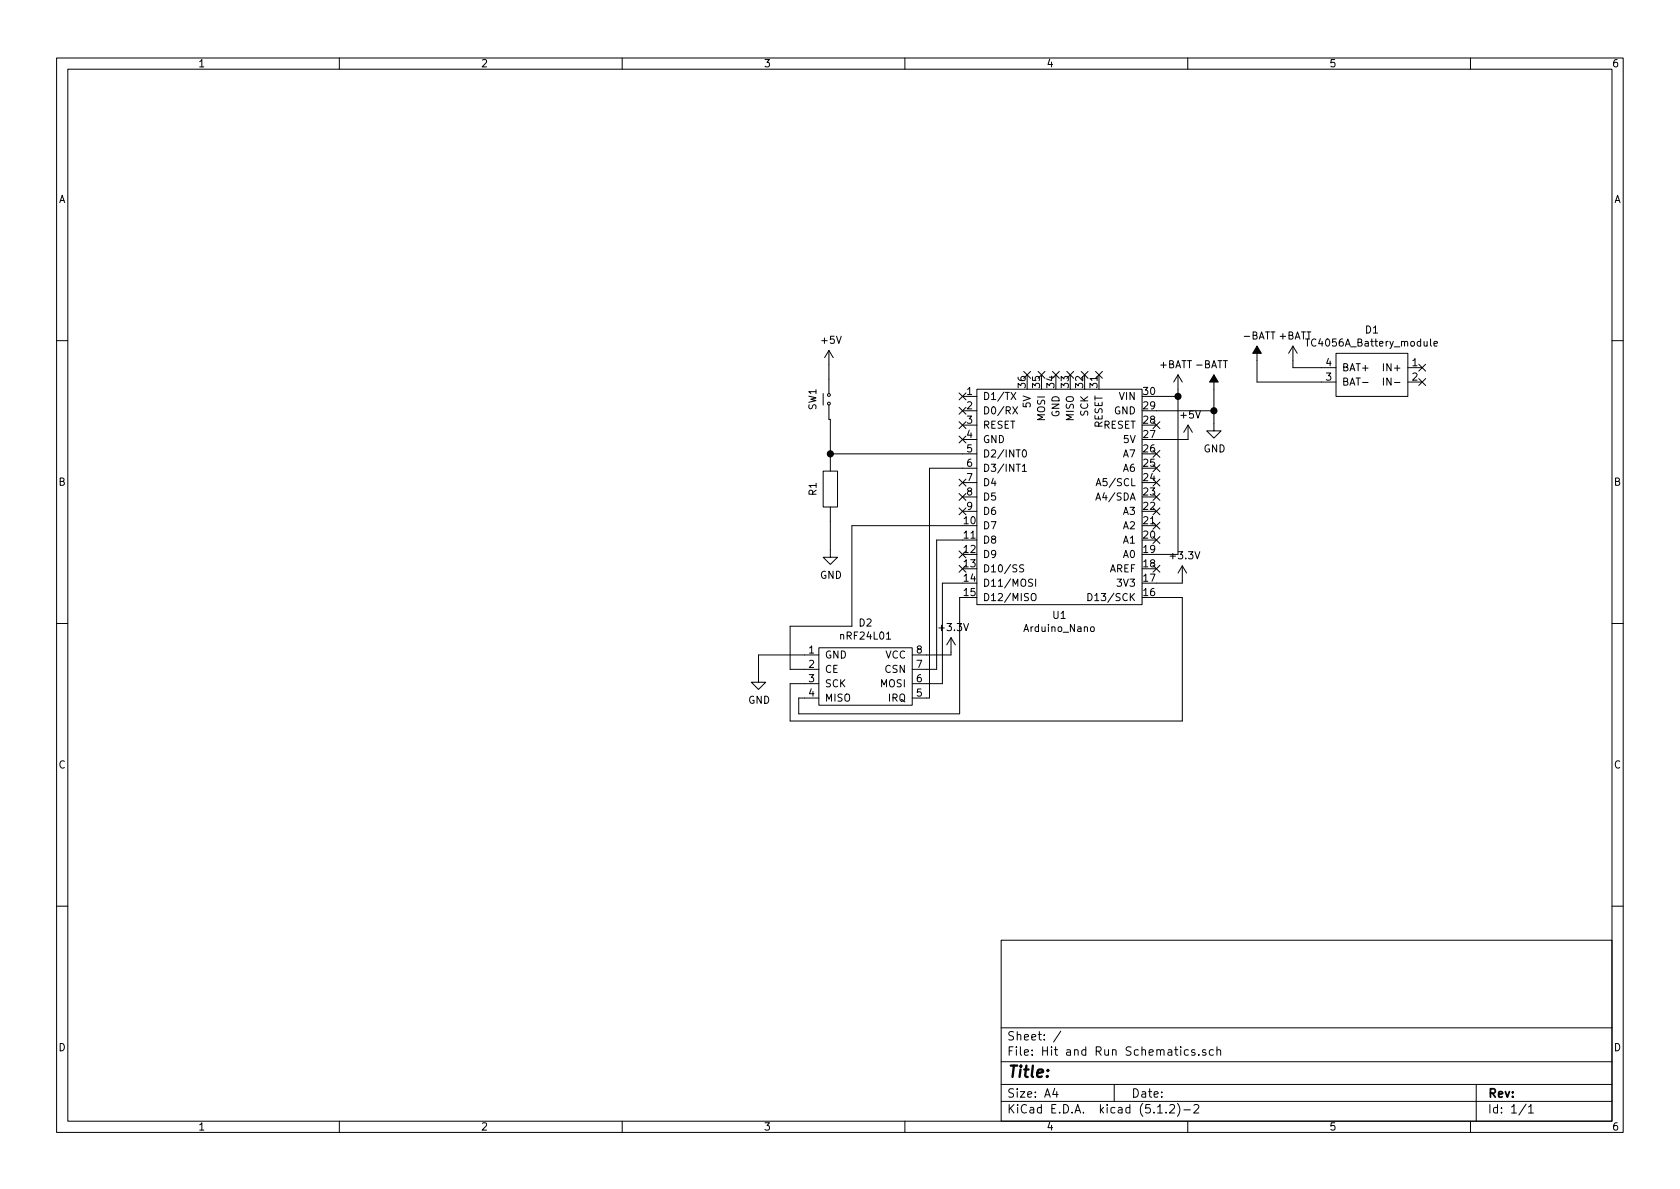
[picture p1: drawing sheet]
<svg xmlns="http://www.w3.org/2000/svg" width="297mm" height="210mm" viewBox="0 0 297 210" stroke-linecap="round" stroke-linejoin="round" font-family="sans-serif">
<g fill="none" stroke="#000" stroke-width=".18">
<path d="M10 10.3h277v189.9h-277zM12 12.2h273v186.1h-273zM60 10.3v1.9M110 10.3v1.9M160 10.3v1.9M210 10.3v1.9M260 10.3v1.9M252.9 59.9v1.1l.2 .2M10 60.2h2M145.5 69.6v2M146.6 62v7.6M146.6 71.6v2.6h.2v9.1"/>
<path d="M146.6 62l-.8 1.2M146.6 62l.7 1.2M169.6 77.1l1.2 1.2M169.6 74.6l1.2 1.2M169.6 72l1.2 1.2M169.6 69.5l1.2 1.2M170.2 70.1h2.5M170.2 72.6h2.5M170.2 75.2h2.5M170.2 77.7h2.5M170.8 77.1l-1.2 1.2M170.8 74.6l-1.2 1.2"/>
<path d="M170.8 72l-1.2 1.2M170.8 69.5l-1.2 1.2M172.7 68.8h29.2v38.1h-29.2zM178.8 69.4l.8 1.3M179.1 71.9l.8 1.3M179.6 69.4l-.8 1.3M179.9 71.9l-.8 1.3M180.9 79.7l.2-.2a.67 .67 0 0 1 .4 .7 .67 .67 0 0 1-.4 .6l-.4-.5zM181 65.7l1.2 1.2M182.2 65.7l-1.2 1.2M183.5 65.7l1.3 1.2M184.8 65.7l-1.3 1.2"/>
<path d="M186.1 65.7l1.2 1.2M187.3 65.7l-1.2 1.2M188.6 65.7l1.2 1.2M189.8 65.7l-1.2 1.2M191.2 65.7l1.2 1.2M192.4 65.7l-1.2 1.2M193.7 65.7l1.2 1.2M194.9 65.7l-1.2 1.2M195.4 75.1h.6l.1-.2-.1-.3-.1-.1h-.5v1.2M195.7 75.1l.4 .6M196.6 75.1h.5M197.3 74.5h-.7v1.2h.7"/>
<path d="M198.5 74.5h-.5l-.2 .1v.3l.5 .3 .2 .3-.3 .2h-.5M199 75.1h.4M199.6 74.5h-.6v1.2h.6M200 74.5h.7M200.3 74.5v1.2M203.9 79.6l1.2 1.3M203.9 74.6l1.2 1.2M204.5 70.1h3.8M204.5 72.6h10.1M205.1 79.6l-1.2 1.3M205.1 74.6l-1.2 1.2M208.3 66.3l.7 1.3"/>
<path d="M208.3 66.3v31.7h-3.8M208.3 66.3l-.8 1.3M210.1 75.2v2.5h-5.6M210.1 75.2l-.8 1.2M210.1 75.2l.7 1.2M214.6 66.3v9.9h1.3l-1.3 1.3-1.2-1.3h1.2M222.2 61.2v6.4h14M228.6 61.2v3.8h7.6M228.6 61.2l-.8 1.3M228.6 61.2l.8 1.3M236.2 62.5h12.7v7.6h-12.7zM240.9 67.6h1"/>
<path d="M244.6 64.3v1.3M244.6 66.8v1.3M248.9 65h2.6M248.9 67.6h2.6M250.9 64.4l1.2 1.2M250.9 66.9l1.2 1.3M252.1 64.4l-1.2 1.2M252.1 66.9l-1.2 1.3M253.5 60.8l.7-.1-.1-.3h-.4l-.2 .1 .1 .7h.5M285 60.2h2M145.5 83.3h2.6v6.4h-2.6zM146.8 89.7v8.8h1.3l-1.3 1.3-1.3-1.3h1.3"/>
<path d="M146.8 80.3h25.9M169.6 97.4l1.2 1.2M169.6 89.8l1.2 1.2M169.6 87.3l1.2 1.2M169.6 84.7l1.2 1.2M169.6 100l1.2 1.2M170.2 85.3h2.5M170.2 87.9h2.5M170.2 90.4h2.5M170.2 93h-19.6v17.7h-10.9v7.7h5.1M170.2 95.5h-4.6v22.9h-4.3M170.8 97.4l-1.2 1.2"/>
<path d="M170.8 89.8l-1.2 1.2M170.8 87.3l-1.2 1.2M170.8 84.7l-1.2 1.2M170.8 100l-1.2 1.2M172.7 82.8h-8.4v40.6h-3M180.7 82.4l.4-.3v1.3M180.7 83.4h.8M181 99.9h-.5l-.2 .1v.2l.1 .2 .5 .2 .1 .3-.3 .2h-.4M193.8 88.4l.4-1.2 .4 1.2M193.8 85.9l.4-1.3 .5 1.3M193.9 85.5h.6M203.9 82.2l1.2 1.2"/>
<path d="M203.9 84.7l1.2 1.2M203.9 87.3l1.2 1.2M203.9 89.8l1.2 1.2M203.9 92.3l1.2 1.3M203.9 94.9l1.2 1.2M203.9 100l1.2 1.2M205.1 82.2l-1.2 1.2M205.1 84.7l-1.2 1.2M205.1 87.3l-1.2 1.2M205.1 89.8l-1.2 1.2M205.1 92.3l-1.2 1.3M205.1 94.9l-1.2 1.2"/>
<path d="M205.1 100l-1.2 1.2M10 110.3h2M144.8 114.5h16.5v10.2h-16.5zM144.8 115.8h-10.7v4.8h1.3l-1.3 1.3-1.3-1.3h1.3M156.7 113h.8M168.1 112.8v3h-6.8M168.1 112.8l-.7 1.2M168.1 112.8l.8 1.2M170.2 103.1h-3.6v17.8h-5.3M170.2 105.7h-.5v20.5h-28.5v-2.8h3.6M182.4 105.1l.2-.2a.47 .47 0 0 1 .6 .5l-.1 .6-.2 .2h-.4a1 1 0 0 1-.1-1.1zM182.6 102.5l-.5-.1-.2 .1-.1 .3 .2 .2 .4 .1 .2 .3-.3 .3-.5-.1"/>
<path d="M183.1 102.4v1.3M192.4 104.9a.64 .64 0 0 1 .7 .7 .64 .64 0 0 1-.7 .6zM192.9 110.9l.3-.1 .2 .2v.6l-.3 .1-.3-.3zM204.5 105.7h4.5v21.8h-69.3v-6.6h5.1M209 100.1l-.7 1.2M209 100.1v3h-4.5M209 100.1l.8 1.2M285 110.3h2M10 160.2h2M177 166.3h108v32h-108zM285 160.2h2M60 198.3v1.9"/>
<path d="M110 198.3v1.9M160 198.3v1.9M177 194.8h108M177 191.8h108M177 187.8h108M177 181.8h108M186.5 192.5l-.4 1h1M186.8 193v1M187.6 182.3l-1.3 2M197 191.8v3M204.7 196.8h.8M206.2 196.7v.1"/>
<path d="M206.8 195.5l.2-.2h.4l.2 .2 .1 .3-.1 .2-.8 .8h.9M208.2 195.1a1.71 1.71 0 0 1 0 2.3M209.3 196.3h1.2M210 198.3v1.9M210.1 185.7l-.4-.1-.3 .3 .1 .6 .2 .1 .4-.1M211.1 195.5l.2-.2h.4l.3 .5-1 1h1M211.3 185.7a.37 .37 0 0 0-.6 .1v.2l.6 .2v.1l-.2 .3-.4-.1M212 186.5v.1M213.2 185.7a.37 .37 0 0 0-.6 .1l.1 .2 .5 .2 .1 .1-.3 .3-.4-.1M214.5 185.7l-.4-.1-.3 .3 .1 .6 .2 .1 .4-.1M215.2 185.7a.37 .37 0 0 1 .6 .1v.8M215.2 185.1v1.5"/>
<path d="M260 198.3v1.9M261 191.8v6.5M269.8 195.2l-1.2 2M270.3 195.8l.4-.5v1.5M270.3 196.8h.8"/>
<circle cx="146.6" cy="69.8" r=".25"/>
<circle cx="146.6" cy="71.4" r=".25"/>
</g>
<path d="M214.6 66.3l.8 1.3h-1.5zM222.2 61.2l.8 1.3h-1.5z" fill="#000" stroke="#000" stroke-width=".18"/>
<g fill="#000" stroke="#000" stroke-width=".25">
<circle cx="208.3" cy="70.1" r=".51"/>
<circle cx="214.6" cy="72.6" r=".51"/>
<circle cx="146.8" cy="80.3" r=".51"/>
</g>
<text font-size="2.8" x="178" y="190.5">Title:</text>
<g font-size="2.1">
<text x="178" y="184">Sheet: /</text>
<text x="178" y="186.7">File: Hit and Run Schematics.sch</text>
<text x="178" y="196.9">KiCad E.D.A. kicad (5.1.2)-2</text>
<text x="178" y="194.1">Size: A4</text>
<text x="200" y="194.1">Date:</text>
<text x="263" y="194.1">Rev:</text>
<text x="263" y="196.9">Id: 1/1</text>
</g>
<g font-size="1.8">
<text x="35" y="11.9">1</text>
<text x="85" y="11.9">2</text>
<text x="135" y="11.9">3</text>
<text x="185" y="11.9">4</text>
<text x="235" y="11.9">5</text>
<text x="285" y="11.9">6</text>
<text x="10.4" y="35.9">A</text>
<text x="285.4" y="35.9">A</text>
<text x="241.5" y="59">D1</text>
<text x="145.3" y="60.8">+5V</text>
<text x="205" y="65.1">+BATT -BATT</text>
<text x="220" y="60">-BATT +BATT</text>
<text x="231.6" y="61.3">TC4056A_Battery_module</text>
<text x="234.5" y="64.8">4</text>
<text x="237.2" y="65.7">BAT+</text>
<text x="245.1" y="65.7">IN+</text>
<text x="249.7" y="64.8">1</text>
<text x="171" y="69.8">1</text>
<text x="173.7" y="70.7">D1/TX</text>
<text x="181.4" y="68.5" transform="rotate(-90 181.4 68.5)">36</text>
<text x="183.9" y="68.5" transform="rotate(-90 183.9 68.5)">35</text>
<text x="186.4" y="68.5" transform="rotate(-90 186.4 68.5)">34</text>
<text x="189" y="68.5" transform="rotate(-90 189 68.5)">33</text>
<text x="191.5" y="68.5" transform="rotate(-90 191.5 68.5)">32</text>
<text x="194.1" y="68.5" transform="rotate(-90 194.1 68.5)">31</text>
<text x="198" y="70.7">VIN</text>
<text x="202.2" y="69.8">30</text>
<text x="234.5" y="67.3">3</text>
<text x="237.2" y="68.2">BAT-</text>
<text x="245.5" y="68.2">IN-</text>
<text x="249.7" y="67.3">2</text>
<text x="144.3" y="72.5" transform="rotate(-90 144.3 72.5)">SW1</text>
<text x="171" y="72.4">2</text>
<text x="171" y="74.9">3</text>
<text x="171" y="77.5">4</text>
<text x="173.7" y="73.3">D0/RX</text>
<text x="173.7" y="75.8">RESET</text>
<text x="182.2" y="72" transform="rotate(-90 182.2 72)">5V</text>
<text x="184.8" y="74.4" transform="rotate(-90 184.8 74.4)">MOSI</text>
<text x="187.3" y="73.8" transform="rotate(-90 187.3 73.8)">GND</text>
<text x="189.9" y="74.4" transform="rotate(-90 189.9 74.4)">MISO</text>
<text x="192.4" y="73.6" transform="rotate(-90 192.4 73.6)">SCK</text>
<text x="194.9" y="75.7" transform="rotate(-90 194.9 75.7)">RESET</text>
<text x="197" y="73.3">GND</text>
<text x="202.2" y="77.5">27</text>
<text x="202.2" y="74.9">28</text>
<text x="202.2" y="72.4">29</text>
<text x="208.8" y="74">+5V</text>
<text x="171" y="80">5</text>
<text x="171" y="82.5">6</text>
<text x="173.7" y="78.4">GND</text>
<text x="173.7" y="80.9">D2/INT0</text>
<text x="173.7" y="83.4">D3/INT1</text>
<text x="198.7" y="83.4">A6</text>
<text x="198.7" y="80.9">A7</text>
<text x="198.8" y="78.4">5V</text>
<text x="202.2" y="82.5">25</text>
<text x="202.2" y="80">26</text>
<text x="212.8" y="80">GND</text>
<text x="10.4" y="85.9">B</text>
<text x="144.4" y="87.6" transform="rotate(-90 144.4 87.6)">R1</text>
<text x="171" y="85.1">7</text>
<text x="171" y="87.6">8</text>
<text x="173.7" y="86">D4</text>
<text x="173.7" y="88.5">D5</text>
<text x="194.4" y="88.5">A4/SDA</text>
<text x="194.6" y="86">A5/SCL</text>
<text x="202.2" y="87.6">23</text>
<text x="202.2" y="85.1">24</text>
<text x="285.4" y="85.9">B</text>
<text x="170.5" y="92.7">10</text>
<text x="170.5" y="95.2">11</text>
<text x="171" y="90.2">9</text>
<text x="173.7" y="93.6">D7</text>
<text x="173.7" y="91.1">D6</text>
<text x="198.7" y="93.6">A2</text>
<text x="198.7" y="91.1">A3</text>
<text x="202.2" y="95.2">20</text>
<text x="202.2" y="92.7">21</text>
<text x="202.2" y="90.2">22</text>
<text x="170.5" y="97.8">12</text>
<text x="170.5" y="100.3">13</text>
<text x="173.7" y="96.1">D8</text>
<text x="173.7" y="98.7">D9</text>
<text x="173.7" y="101.2">D10/SS</text>
<text x="196.1" y="101.2">AREF</text>
<text x="198.7" y="98.7">A0</text>
<text x="198.7" y="96.1">A1</text>
<text x="202.2" y="100.3">18</text>
<text x="202.2" y="97.8">19</text>
<text x="207.1" y="98.9">+3.3V</text>
<text x="145" y="102.4">GND</text>
<text x="170.5" y="102.9">14</text>
<text x="170.5" y="105.4">15</text>
<text x="173.7" y="103.8">D11/MOSI</text>
<text x="173.7" y="106.3">D12/MISO</text>
<text x="193.4" y="106.3">D13/SCK</text>
<text x="197.8" y="103.8">3V3</text>
<text x="202.2" y="105.4">16</text>
<text x="202.2" y="102.9">17</text>
<text x="148.8" y="113.1">nRF24L01</text>
<text x="151.9" y="110.8">D2</text>
<text x="166.2" y="111.6">+3.3V</text>
<text x="181.2" y="111.8">Arduino_Nano</text>
<text x="186.2" y="109.4">U1</text>
<text x="143" y="115.6">1</text>
<text x="143" y="118.1">2</text>
<text x="145.8" y="116.5">GND</text>
<text x="145.8" y="119">CE</text>
<text x="156.5" y="119">CSN</text>
<text x="156.5" y="116.5">VCC</text>
<text x="162.1" y="118.1">7</text>
<text x="162.1" y="115.6">8</text>
<text x="132.3" y="124.5">GND</text>
<text x="143" y="120.6">3</text>
<text x="143" y="123.2">4</text>
<text x="145.8" y="121.5">SCK</text>
<text x="145.8" y="124.1">MISO</text>
<text x="155.8" y="121.5">MOSI</text>
<text x="157.1" y="124.1">IRQ</text>
<text x="162.1" y="123.2">5</text>
<text x="162.1" y="120.6">6</text>
<text x="10.4" y="135.9">C</text>
<text x="285.4" y="135.9">C</text>
<text x="10.4" y="185.9">D</text>
<text x="285.4" y="185.9">D</text>
<text x="35" y="199.9">1</text>
<text x="85" y="199.9">2</text>
<text x="135" y="199.9">3</text>
<text x="185" y="199.9">4</text>
<text x="235" y="199.9">5</text>
<text x="285" y="199.9">6</text>
</g>
</svg>
